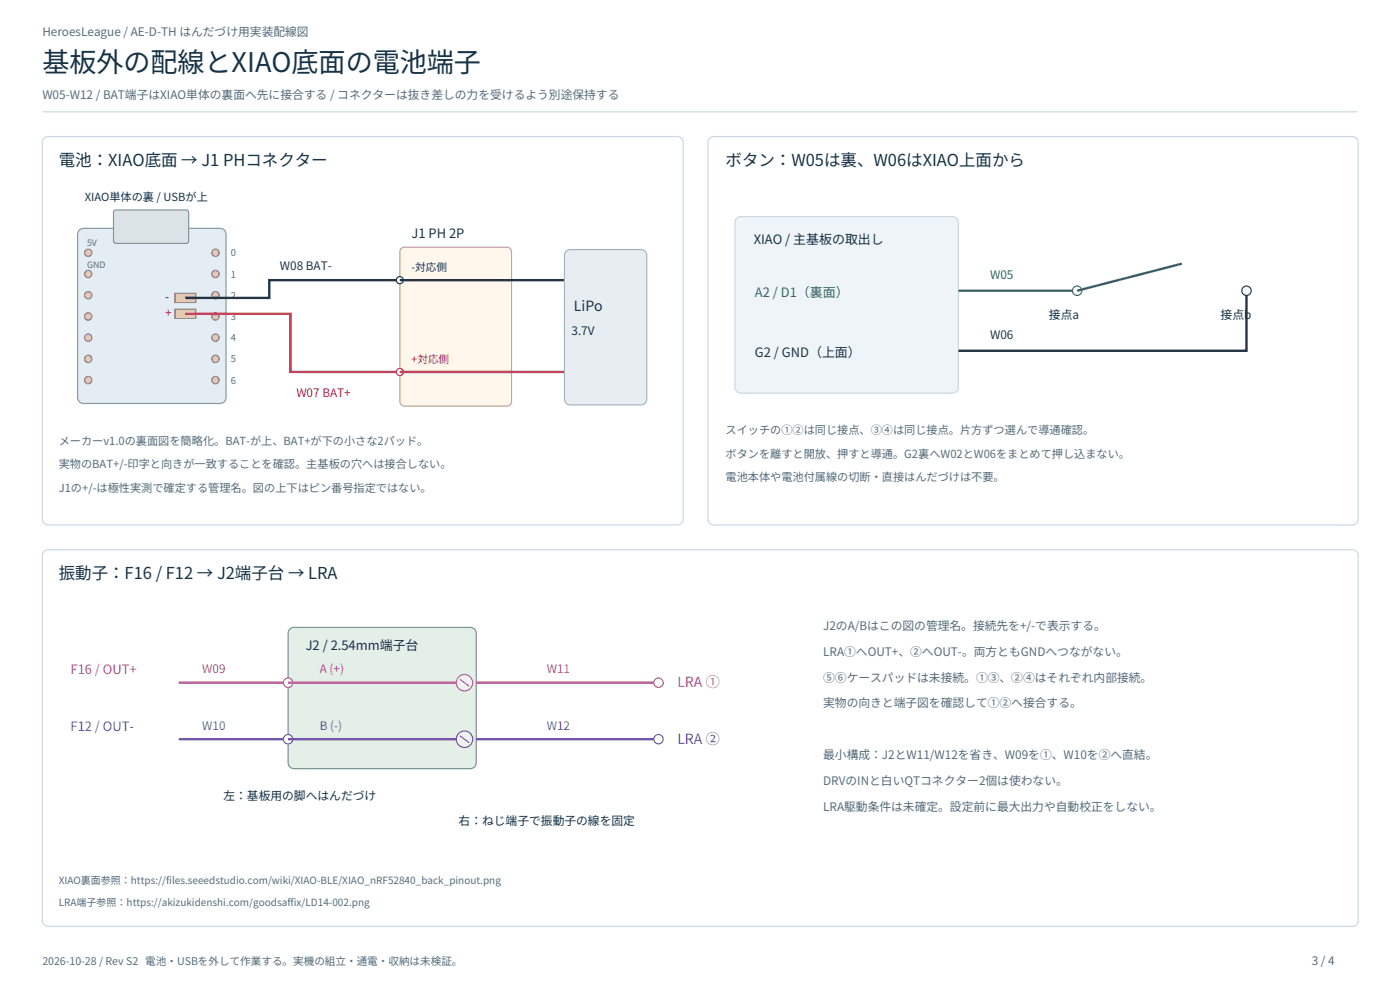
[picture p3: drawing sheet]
<svg xmlns="http://www.w3.org/2000/svg" width="420mm" height="297mm" viewBox="0 0 420 297" stroke-linecap="round" stroke-linejoin="round" font-family="sans-serif">
<path d="M12.7 33.5h394.6" fill="none" stroke="#c9d8e2" stroke-width=".35"/>
<g fill="#fff" stroke="#c9d8e2" stroke-width=".35">
<path d="M13.2 41.4l1.3-.5h188.7a1.76 1.76 0 0 1 1.8 1.8v112.9a1.76 1.76 0 0 1-1.8 1.7h-188.7a1.76 1.76 0 0 1-1.8-1.7v-112.9z" fill-rule="evenodd"/>
<path d="M212.9 41.4l1.2-.5h191.6a1.76 1.76 0 0 1 1.8 1.8v112.9a1.76 1.76 0 0 1-1.8 1.7h-191.6a1.76 1.76 0 0 1-1.7-1.7v-112.9z" fill-rule="evenodd"/>
</g>
<path d="M23.8 69l1.2-.6h41.1a1.76 1.76 0 0 1 1.7 1.8v49a1.76 1.76 0 0 1-1.7 1.7h-41.1a1.76 1.76 0 0 1-1.7-1.7v-49z" fill-rule="evenodd" fill="#e4edf3" stroke="#8199a9" stroke-width=".35"/>
<path d="M34.3 63.1l.5-.2 21.4 .1 .4 .6-.1 8.9-.6 .4h-21.4l-.4-.7v-8.6z" fill-rule="evenodd" fill="#dce3e7" stroke="#81949e" stroke-width=".35"/>
<g fill="#dabb75" stroke="#9f844d" stroke-width=".3">
<circle cx="26.5" cy="75.8" r="1.13"/>
<circle cx="64.6" cy="75.8" r="1.13"/>
<circle cx="26.5" cy="82.1" r="1.13"/>
<circle cx="64.6" cy="82.1" r="1.13"/>
<circle cx="26.5" cy="88.5" r="1.13"/>
<circle cx="64.6" cy="88.5" r="1.13"/>
<circle cx="26.5" cy="94.8" r="1.13"/>
<circle cx="64.6" cy="94.8" r="1.13"/>
<circle cx="26.5" cy="101.2" r="1.13"/>
<circle cx="64.6" cy="101.2" r="1.13"/>
<circle cx="26.5" cy="107.6" r="1.13"/>
<circle cx="64.6" cy="107.6" r="1.13"/>
<circle cx="26.5" cy="113.9" r="1.13"/>
<circle cx="64.6" cy="113.9" r="1.13"/>
</g>
<g fill="#e8c676" stroke="#a1874c" stroke-width=".35">
<path d="M52.5 87.9h6.2v2.8h-6.2z" fill-rule="evenodd"/>
<path d="M52.5 92.7h6.2v2.7h-6.2z" fill-rule="evenodd"/>
</g>
<path d="M119.9 84h-39.1v5.3h-25.2" fill="none" stroke="#27343f" stroke-width=".71" stroke-linecap="butt"/>
<path d="M55.6 94.1h31.5v17.4h32.8" fill="none" stroke="#cc3c36" stroke-width=".71" stroke-linecap="butt"/>
<path d="M120.2 74.7l1.2-.6h30.6a1.41 1.41 0 0 1 1.5 1.4v44.8a1.41 1.41 0 0 1-1.5 1.4h-30.6a1.41 1.41 0 0 1-1.5-1.4v-44.8z" fill-rule="evenodd" fill="#fff7eb" stroke="#bdab8d" stroke-width=".35"/>
<circle cx="119.9" cy="84" r="1.06" fill="#fff" stroke="#27343f" stroke-width=".35"/>
<path d="M119.9 84h49.4" fill="none" stroke="#27343f" stroke-width=".71" stroke-linecap="butt"/>
<circle cx="119.9" cy="111.5" r="1.06" fill="#fff" stroke="#cc3c36" stroke-width=".35"/>
<path d="M119.9 111.5h49.4" fill="none" stroke="#cc3c36" stroke-width=".71" stroke-linecap="butt"/>
<path d="M169.8 75.3l1.3-.5h21.2a1.76 1.76 0 0 1 1.7 1.8v43a1.76 1.76 0 0 1-1.7 1.8h-21.2a1.76 1.76 0 0 1-1.8-1.8v-43z" fill-rule="evenodd" fill="#e7edf1" stroke="#a3b3bd" stroke-width=".35"/>
<path d="M221 65.4l1.2-.5h63.6a1.76 1.76 0 0 1 1.7 1.8v49.4a1.76 1.76 0 0 1-1.7 1.7h-63.6a1.76 1.76 0 0 1-1.7-1.7v-49.4z" fill-rule="evenodd" fill="#eef4f8" stroke="#c9d8e2" stroke-width=".35"/>
<path d="M287.5 87.1h35.6" fill="none" stroke="#248a50" stroke-width=".71" stroke-linecap="butt"/>
<path d="M373.9 87.1v18h-86.4" fill="none" stroke="#27343f" stroke-width=".71" stroke-linecap="butt"/>
<circle cx="323.1" cy="87.1" r="1.41" fill="#fff" stroke="#248a50" stroke-width=".35"/>
<circle cx="373.9" cy="87.1" r="1.41" fill="#fff" stroke="#27343f" stroke-width=".35"/>
<path d="M354.5 79l-31.4 8.1" fill="none" stroke="#248a50" stroke-width=".71" stroke-linecap="butt"/>
<path d="M13.2 165.3l1.3-.6h391.2a1.76 1.76 0 0 1 1.8 1.8v109.4a1.76 1.76 0 0 1-1.8 1.7h-391.2a1.76 1.76 0 0 1-1.8-1.7v-109.4z" fill-rule="evenodd" fill="#fff" stroke="#c9d8e2" stroke-width=".35"/>
<path d="M86.9 188.5l1.3-.5h52.9a1.76 1.76 0 0 1 1.8 1.8v38.8a1.76 1.76 0 0 1-1.8 1.8h-52.9a1.76 1.76 0 0 1-1.8-1.8v-38.8z" fill-rule="evenodd" fill="#e3efe7" stroke="#7d9c88" stroke-width=".35"/>
<path d="M53.6 204.6h32.8" fill="none" stroke="#b94c9c" stroke-width=".71" stroke-linecap="butt"/>
<circle cx="86.4" cy="204.6" r="1.41" fill="#fff" stroke="#b94c9c" stroke-width=".35"/>
<path d="M86.4 204.6h52.9" fill="none" stroke="#b94c9c" stroke-width=".71" stroke-linecap="butt"/>
<circle cx="139.3" cy="204.6" r="2.47" fill="#f0f3f1" stroke="#b94c9c" stroke-width=".35"/>
<path d="M137.9 203.6l2.9 2.1" fill="none" stroke="#b94c9c" stroke-width=".35"/>
<path d="M142.9 204.6h54.7" fill="none" stroke="#b94c9c" stroke-width=".71" stroke-linecap="butt"/>
<circle cx="197.6" cy="204.6" r="1.41" fill="#fff" stroke="#b94c9c" stroke-width=".35"/>
<path d="M53.6 221.5h32.8" fill="none" stroke="#7551ac" stroke-width=".71" stroke-linecap="butt"/>
<circle cx="86.4" cy="221.5" r="1.41" fill="#fff" stroke="#7551ac" stroke-width=".35"/>
<path d="M86.4 221.5h52.9" fill="none" stroke="#7551ac" stroke-width=".71" stroke-linecap="butt"/>
<circle cx="139.3" cy="221.5" r="2.47" fill="#f0f3f1" stroke="#7551ac" stroke-width=".35"/>
<path d="M137.9 220.5l2.9 2.1" fill="none" stroke="#7551ac" stroke-width=".35"/>
<path d="M142.9 221.5h54.7" fill="none" stroke="#7551ac" stroke-width=".71" stroke-linecap="butt"/>
<circle cx="197.6" cy="221.5" r="1.41" fill="#fff" stroke="#7551ac" stroke-width=".35"/>
<text font-size="8.1" fill="#183448" x="12.7" y="21.5">基板外の配線とXIAO底面の電池端子</text>
<g font-size="4.9" fill="#183448">
<text x="17.6" y="49.7">電池：XIAO底面 → J1 PHコネクター</text>
<text x="217.7" y="49.7">ボタン：W05は裏、W06はXIAO上面から</text>
<text x="17.6" y="173.6">振動子：F16 / F12 → J2端子台 → LRA</text>
</g>
<text font-size="4.2" fill="#183448" x="172.2" y="93.1">LiPo</text>
<text font-size="4.2" fill="#b94c9c" x="203.2" y="206">LRA ①</text>
<text font-size="4.2" fill="#7551ac" x="203.2" y="223">LRA ②</text>
<g font-size="3.9" fill="#183448">
<text x="123.5" y="71.3">J1 PH 2P</text>
<text x="226.1" y="73">XIAO / 主基板の取出し</text>
<text x="91.7" y="194.7">J2 / 2.54mm端子台</text>
</g>
<text font-size="3.9" fill="#248a50" x="226.5" y="88.9">A2 / D1（裏面）</text>
<text font-size="3.9" fill="#27343f" x="226.5" y="106.9">G2 / GND（上面）</text>
<text font-size="3.9" fill="#b94c9c" x="21.2" y="202.1">F16 / OUT+</text>
<text font-size="3.9" fill="#7551ac" x="21.2" y="219.1">F12 / OUT-</text>
<g font-size="3.5" fill="#556d7d">
<text x="12.7" y="10.9">HeroesLeague / AE-D-TH はんだづけ用実装配線図</text>
<text x="12.7" y="29.6">W05-W12 / BAT端子はXIAO単体の裏面へ先に接合する / コネクターは抜き差しの力を受けるよう別途保持する</text>
<text x="246.9" y="188.7">J2のA/Bはこの図の管理名。接続先を+/-で表示する。</text>
<text x="246.9" y="196.5">LRA①へOUT+、②へOUT-。両方ともGNDへつながない。</text>
<text x="246.9" y="204.3">⑤⑥ケースパッドは未接続。①③、②④はそれぞれ内部接続。</text>
<text x="246.9" y="212">実物の向きと端子図を確認して①②へ接合する。</text>
<text x="246.9" y="227.5">最小構成：J2とW11/W12を省き、W09を①、W10を②へ直結。</text>
<text x="246.9" y="235.3">DRVのINと白いQTコネクター2個は使わない。</text>
<text x="246.9" y="243.1">LRA駆動条件は未確定。設定前に最大出力や自動校正をしない。</text>
<text x="393.5" y="289.2">3 / 4</text>
</g>
<g font-size="3.5" fill="#27343f">
<text x="84" y="80.8">W08 BAT-</text>
<text x="49.6" y="90.3">-</text>
<text x="297" y="101.6">W06</text>
</g>
<text font-size="3.5" fill="#248a50" x="297" y="83.6">W05</text>
<g font-size="3.5" fill="#cc3c36">
<text x="49.6" y="95.1">+</text>
<text x="88.9" y="118.9">W07 BAT+</text>
</g>
<g font-size="3.5" fill="#183448">
<text x="314.7" y="95.6">接点a</text>
<text x="366.2" y="95.6">接点b</text>
<text x="171.4" y="100.5">3.7V</text>
<text x="67" y="239.9">左：基板用の脚へはんだづけ</text>
<text x="137.6" y="247.3">右：ねじ端子で振動子の線を固定</text>
</g>
<g font-size="3.5" fill="#b94c9c">
<text x="60.7" y="201.8">W09</text>
<text x="96" y="201.8">A (+)</text>
<text x="164" y="201.8">W11</text>
</g>
<g font-size="3.5" fill="#7551ac">
<text x="60.7" y="218.7">W10</text>
<text x="96" y="218.7">B (-)</text>
<text x="164" y="218.7">W12</text>
</g>
<text font-size="3.4" fill="#183448" x="25.4" y="60.3">XIAO単体の裏 / USBが上</text>
<g font-size="3.4" fill="#556d7d">
<text x="217.7" y="130.2">スイッチの①②は同じ接点、③④は同じ接点。片方ずつ選んで導通確認。</text>
<text x="17.6" y="133.3">メーカーv1.0の裏面図を簡略化。BAT-が上、BAT+が下の小さな2パッド。</text>
<text x="217.7" y="137.2">ボタンを離すと開放、押すと導通。G2裏へW02とW06をまとめて押し込まない。</text>
<text x="17.6" y="140.4">実物のBAT+/-印字と向きが一致することを確認。主基板の穴へは接合しない。</text>
<text x="17.6" y="147.5">J1の+/-は極性実測で確定する管理名。図の上下はピン番号指定ではない。</text>
<text x="217.7" y="144.3">電池本体や電池付属線の切断・直接はんだづけは不要。</text>
</g>
<text font-size="3.2" fill="#27343f" x="123.5" y="81.1">-対応側</text>
<text font-size="3.2" fill="#cc3c36" x="123.5" y="108.7">+対応側</text>
<text font-size="3.2" fill="#556d7d" x="12.7" y="289.2">2026-10-28 / Rev S2 電池・USBを外して作業する。実機の組立・通電・収納は未検証。</text>
<g font-size="3" fill="#556d7d">
<text x="17.6" y="264.9">XIAO裏面参照：https://files.seeedstudio.com/wiki/XIAO-BLE/XIAO_nRF52840_back_pinout.png</text>
<text x="17.6" y="271.6">LRA端子参照：https://akizukidenshi.com/goodsaffix/LD14-002.png</text>
</g>
<g font-size="2.8" fill="#556d7d">
<text x="69.2" y="76.8">0</text>
<text x="69.2" y="83.2">1</text>
<text x="69.2" y="89.5">2</text>
<text x="69.2" y="95.9">3</text>
<text x="69.2" y="102.3">4</text>
<text x="69.2" y="108.6">5</text>
<text x="69.2" y="115">6</text>
</g>
<g font-size="2.6" fill="#556d7d">
<text x="26.1" y="73.7">5V</text>
<text x="26.1" y="80.4">GND</text>
</g>
</svg>
